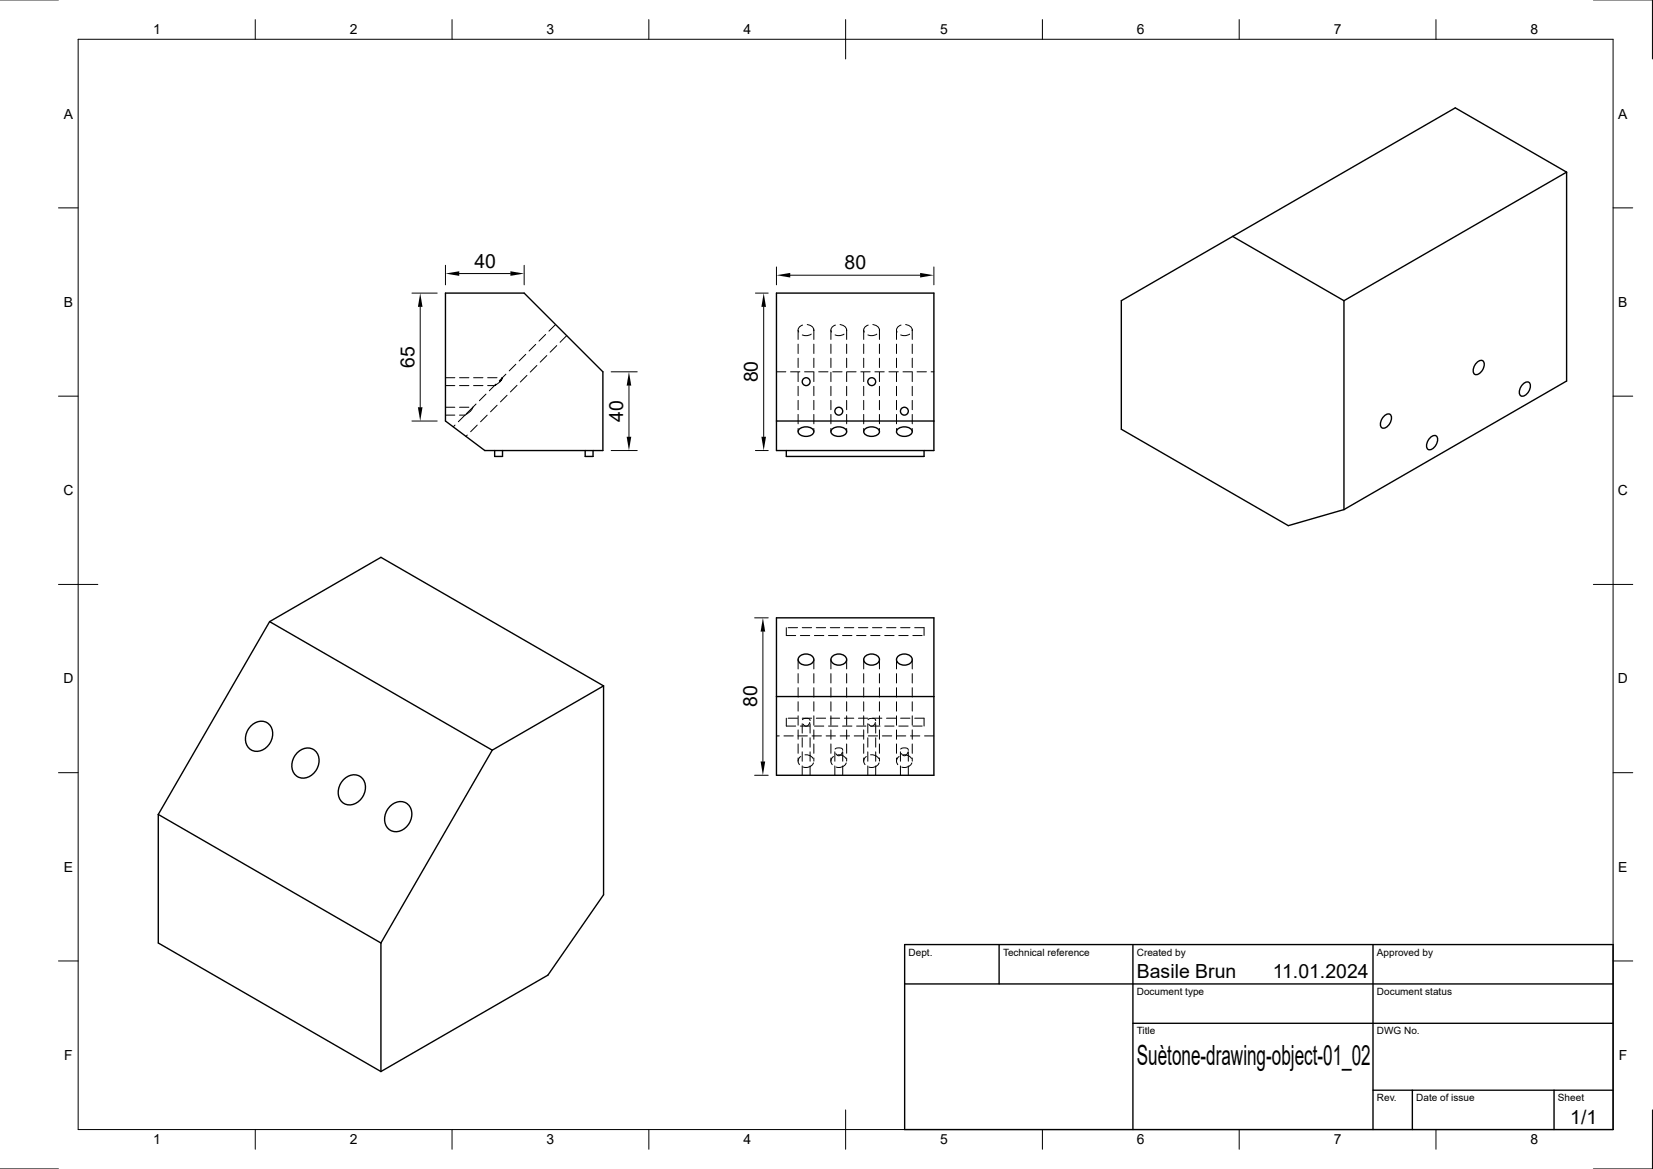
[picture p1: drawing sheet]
<svg xmlns="http://www.w3.org/2000/svg" width="420mm" height="297mm" viewBox="0 0 420 297" stroke-linecap="round" stroke-linejoin="round" font-family="sans-serif">
<!-- layer: BORDER -->
<g fill="none" stroke="#000" stroke-width=".25">
<path d="M19.9 10h390v277h-390zM64.9 5v5M114.9 5v5M164.9 5v5M214.9 5v10M264.9 5v5M314.9 5v5M364.9 5v5M14.9 52.8h5M409.9 52.8h5M14.9 100.6h5M409.9 100.6h5"/>
<path d="M14.9 148.5h10M404.9 148.5h10M14.9 196.3h5M409.9 196.3h5M14.9 244.1h5M409.9 244.1h5M64.9 287v5M114.9 287v5M164.9 287v5M214.9 282v10M264.9 287v5M314.9 287v5"/>
<path d="M364.9 287v5"/>
</g>
<!-- layer: Defpoints -->
<path d="M-.1 0h15M404.9 0h15v15M-.1 297h15M419.9 282v15h-15" fill="none" stroke="#000" stroke-width=".25"/>
<!-- layer: TITLEBLOCK -->
<path d="M229.9 240h180v47h-180zM253.9 240v10M287.9 240v47M348.9 240v47M229.9 250h180M287.9 260h122M348.9 277h61M358.9 277v10M394.9 277v10" fill="none" stroke="#000" stroke-width=".35"/>
<!-- layer: FD_Dimensions -->
<g fill="none" stroke="#000" stroke-width=".25">
<path d="M104.7 74.5h6.4M106.8 78v25.5M113.2 67.4v5M116.7 69.5h13M133.2 67.4v5M191.9 74.5h3.3M194 78v33M197.3 67.8v4.6M200.8 69.9h33M237.3 67.8v4.6M155.3 94.5h6.6M159.8 98v13"/>
<path d="M104.7 107h6.4M155.3 114.5h6.6M191.9 114.5h3.3M191.7 157h3.5M193.8 160.5v33M191.7 197h3.5"/>
</g>
<path d="M106.8 74.5l.6 3.5h-1.2zM113.2 69.5l3.5-.6v1.2zM129.7 68.9l3.5 .6-3.5 .6zM194 74.5l.6 3.5h-1.1zM197.3 69.9l3.5-.6v1.2zM233.8 69.3l3.5 .6-3.5 .6zM159.8 94.5l.6 3.5h-1.2zM106.2 103.5h1.2l-.6 3.5zM159.2 111h1.2l-.6 3.5zM193.5 111h1.1l-.6 3.5zM193.8 157l.6 3.5h-1.1zM193.3 193.5h1.1l-.6 3.5z" fill="#000"/>
<!-- layer: Visible -->
<g fill="none" stroke="#000" stroke-width=".35">
<path d="M398 43.7v53.1l-56.5 32.7M398 43.7l-28.2-16.3-56.6 32.7M398 43.7l-56.5 32.7M113.2 74.5h20l20 20v20h-30l-10-7.5zM197.3 74.5h40v40h-40zM313.2 60.1l-28.3 16.3v32.7l42.4 24.5 14.2-4.1M313.2 60.1l28.3 16.3M341.5 76.4v53.1M375.1 92.3a1.23 1.23 0 0 1 1.9-.4 2.68 2.68 0 0 1-1.9 3.3 1.12 1.12 0 0 1-.6-1.8zM386.8 97.8a1.23 1.23 0 0 1 1.9-.4 2.68 2.68 0 0 1-1.9 3.3 1.12 1.12 0 0 1-.6-1.9zM125.7 114.5v1.5h2v-1.5M148.7 114.5v1.5h2v-1.5"/>
<path d="M197.3 107h40M199.8 114.5v1.5h35v-1.5M203.1 109a2.64 2.64 0 0 1 3.6 .3 1.28 1.28 0 0 1-1.4 1.5h-1a1.18 1.18 0 0 1-1.2-.5 1.18 1.18 0 0 1 0-1.3zM211.4 109a2.64 2.64 0 0 1 3.6 .3 1.28 1.28 0 0 1-1.3 1.5h-1.1a1.18 1.18 0 0 1-1.2-.5 1.18 1.18 0 0 1 0-1.3zM219.7 109a2.64 2.64 0 0 1 3.7 .3 1.28 1.28 0 0 1-1.4 1.5h-1.1a1.18 1.18 0 0 1-1.1-.5 1.18 1.18 0 0 1-.1-1.3zM228.1 109a2.64 2.64 0 0 1 3.6 .3 1.28 1.28 0 0 1-1.4 1.5h-1a1.18 1.18 0 0 1-1.2-.5 1.18 1.18 0 0 1 0-1.3zM351.5 105.9a1.23 1.23 0 0 1 1.9-.4 2.68 2.68 0 0 1-1.9 3.3 1.12 1.12 0 0 1-.6-1.8zM363.2 111.4a1.23 1.23 0 0 1 1.9-.4 2.68 2.68 0 0 1-1.9 3.3 1.12 1.12 0 0 1-.6-1.8zM68.5 157.9l28.3-16.3 56.6 32.7M68.5 157.9l56.6 32.7M68.5 157.9l-28.3 49M197.3 157h40v40h-40z"/>
<path d="M153.4 174.3v53l-14.2 20.4-42.4 24.5M153.4 174.3l-28.3 16.3M197.3 177h40M203.1 166.9a2.21 2.21 0 0 1 3.7 .7 2.12 2.12 0 0 1-2 1.4 2.12 2.12 0 0 1-2-1.4zM211.4 166.9a2.21 2.21 0 0 1 3.7 .7 2.12 2.12 0 0 1-2 1.4 2.12 2.12 0 0 1-2-1.4zM219.7 166.9a2.21 2.21 0 0 1 3.8 .7 2.12 2.12 0 0 1-2 1.4 2.12 2.12 0 0 1-2-1.4zM228.1 166.9a2.21 2.21 0 0 1 3.7 .7 2.12 2.12 0 0 1-2 1.4 2.12 2.12 0 0 1-2-1.4zM64 184.2a3.1 3.1 0 0 1 3.8-.6 3.1 3.1 0 0 1 1.4 3.6 4 4 0 0 1-5.4 3.3 4 4 0 0 1 .2-6.3zM75.8 191a3.1 3.1 0 0 1 3.8-.6 3.1 3.1 0 0 1 1.4 3.6 4 4 0 0 1-5.4 3.3 4 4 0 0 1 .2-6.3zM87.6 197.8a3.1 3.1 0 0 1 3.8-.6 3.1 3.1 0 0 1 1.4 3.6 4 4 0 0 1-5.4 3.3 4 4 0 0 1 .2-6.3zM125.1 190.6l-28.3 49M40.2 206.9l56.6 32.7"/>
<path d="M40.2 206.9v32.7l56.6 32.6M99.4 204.6a3.1 3.1 0 0 1 3.8-.6 3.1 3.1 0 0 1 1.4 3.6 4 4 0 0 1-5.4 3.3 4 4 0 0 1 .2-6.3zM96.8 239.6v32.6"/>
<circle cx="204.8" cy="97" r="1"/>
<circle cx="221.5" cy="97" r="1"/>
<circle cx="213.1" cy="104.5" r="1"/>
<circle cx="229.8" cy="104.5" r="1"/>
</g>
<!-- layer: Hidden -->
<g fill="none" stroke="#000" stroke-width=".25" stroke-dasharray="2.4 1.2">
<path d="M113.2 96h14.4M113.2 98h12.4M127.6 96a3.6 3.6 0 0 1-2 2l.1-.1a4.3 4.3 0 0 0 1.9-1.9zM141.2 82.4l-21.1 21.1M144 85.3l-25.6 25.6M197.3 94.5h40M202.8 83.9v25.8M203.1 83.1a2.21 2.21 0 0 1 3.7 .8 2.12 2.12 0 0 1-2 1.4 2.12 2.12 0 0 1-2-1.4zM206.8 83.9v25.8M211.1 83.9v25.8M211.4 83.1a2.21 2.21 0 0 1 3.7 .8 2.12 2.12 0 0 1-2 1.4 2.12 2.12 0 0 1-2-1.4zM215.1 83.9v25.8"/>
<path d="M219.5 83.9v25.8M219.7 83.1a2.21 2.21 0 0 1 3.8 .8 2.12 2.12 0 0 1-2 1.4 2.12 2.12 0 0 1-2-1.4zM223.5 83.9v25.8M227.8 83.9v25.8M228.1 83.1a2.21 2.21 0 0 1 3.7 .8 2.12 2.12 0 0 1-2 1.4 2.12 2.12 0 0 1-2-1.4zM231.8 83.9v25.8M113.2 103.5h6.9M113.2 105.5h4.9M118.1 105.5l1.4-1M118.1 105.5l-2.9 2.9M119.5 104.5l.6-1M120.1 103.5l-2 2"/>
<path d="M199.8 159.5v2M234.8 159.5h-35M199.8 161.5h35M202.8 167.6v25.8M206.8 167.6v25.8M211.1 167.6v25.8M215.1 167.6v25.8M219.5 167.6v25.8M223.5 167.6v25.8M227.8 167.6v25.8M231.8 167.6v25.8M234.8 161.5v-2"/>
<path d="M199.8 184.5h35M199.8 182.5v2M203.4 192.2a1.98 1.98 0 0 1 2.2-.3 1.98 1.98 0 0 1 1.1 1.9 2.1 2.1 0 0 1-2.1 1.2 2.1 2.1 0 0 1-1.8-1.6l.1-.5zM203.8 197v-13.8M204 182.7l.6-.2a.86 .86 0 0 1 1.2 .3 .86 .86 0 0 1-.2 1.2 .89 .89 0 0 1-1.1 .5 .89 .89 0 0 1-.6-1zM205.8 197v-13.9M211.7 192.2a1.98 1.98 0 0 1 2.2-.3 1.98 1.98 0 0 1 1.1 1.9 2.1 2.1 0 0 1-2.1 1.2 2.1 2.1 0 0 1-1.8-1.6l.1-.5zM212.1 197v-6.4M212.3 190.2l.6-.2a.87 .87 0 0 1 1.2 .3 .87 .87 0 0 1-.2 1.2 .86 .86 0 0 1-1 .5 .86 .86 0 0 1-.7-.9l-.1-.5zM214.1 197v-6.4M220 192.2a1.98 1.98 0 0 1 2.3-.3 1.98 1.98 0 0 1 1.1 1.9 2.1 2.1 0 0 1-2.1 1.2 2.1 2.1 0 0 1-1.8-1.6v-.5zM220.5 197v-13.8"/>
<path d="M220.7 182.7l.6-.2a.86 .86 0 0 1 1.1 .3 .86 .86 0 0 1-.2 1.2 .89 .89 0 0 1-1 .5 .89 .89 0 0 1-.7-1zM222.5 197v-13.9M228.4 192.2a1.98 1.98 0 0 1 2.2-.3 1.98 1.98 0 0 1 1.1 1.9 2.1 2.1 0 0 1-2.1 1.2 2.1 2.1 0 0 1-1.8-1.6l.1-.5zM228.8 197v-6.4M229 190.2l.5-.2a.94 .94 0 0 1 1.2 .4 .94 .94 0 0 1-.3 1.2 .89 .89 0 0 1-1 .3 .89 .89 0 0 1-.6-.9zM230.8 197v-6.4M234.8 184.5v-2M234.8 182.5h-35M237.3 187h-40"/>
</g>
<text font-size="7.1" x="288.9" y="270.5">Suètone-drawing-object-01_02</text>
<g font-size="4.9">
<text x="120.6" y="68">40</text>
<text x="214.6" y="68.5">80</text>
<text x="105.3" y="93.4" transform="rotate(-90 105.3 93.4)">65</text>
<text x="192.6" y="97.2" transform="rotate(-90 192.6 97.2)">80</text>
<text x="158.3" y="107.1" transform="rotate(-90 158.3 107.1)">40</text>
<text x="192.4" y="179.7" transform="rotate(-90 192.4 179.7)">80</text>
<text x="288.9" y="248.5">Basile Brun</text>
<text x="323.4" y="248.5">11.01.2024</text>
<text x="399" y="285.6">1/1</text>
</g>
<g font-size="3.5">
<text x="38.9" y="8.7">1</text>
<text x="88.9" y="8.7">2</text>
<text x="138.9" y="8.7">3</text>
<text x="188.9" y="8.7">4</text>
<text x="238.9" y="8.7">5</text>
<text x="288.9" y="8.7">6</text>
<text x="338.9" y="8.7">7</text>
<text x="388.9" y="8.7">8</text>
<text x="16.2" y="30.1">A</text>
<text x="411.2" y="30.1">A</text>
<text x="16.2" y="78">B</text>
<text x="411.2" y="78">B</text>
<text x="16.1" y="125.8">C</text>
<text x="411.1" y="125.8">C</text>
<text x="16.1" y="173.6">D</text>
<text x="411.1" y="173.6">D</text>
<text x="16.2" y="221.5">E</text>
<text x="411.2" y="221.5">E</text>
<text x="16.3" y="269.3">F</text>
<text x="411.3" y="269.3">F</text>
<text x="38.9" y="290.7">1</text>
<text x="88.9" y="290.7">2</text>
<text x="138.9" y="290.7">3</text>
<text x="188.9" y="290.7">4</text>
<text x="238.9" y="290.7">5</text>
<text x="288.9" y="290.7">6</text>
<text x="338.9" y="290.7">7</text>
<text x="388.9" y="290.7">8</text>
</g>
<g font-size="2.5">
<text x="230.9" y="242.8">Dept.</text>
<text x="254.9" y="242.8">Technical reference</text>
<text x="288.9" y="242.8">Created by</text>
<text x="349.9" y="242.8">Approved by</text>
<text x="288.9" y="252.8">Document type</text>
<text x="349.9" y="252.8">Document status</text>
<text x="288.9" y="262.8">Title</text>
<text x="349.9" y="262.8">DWG No.</text>
<text x="349.9" y="279.8">Rev.</text>
<text x="359.9" y="279.8">Date of issue</text>
<text x="395.9" y="279.8">Sheet</text>
</g>
</svg>
